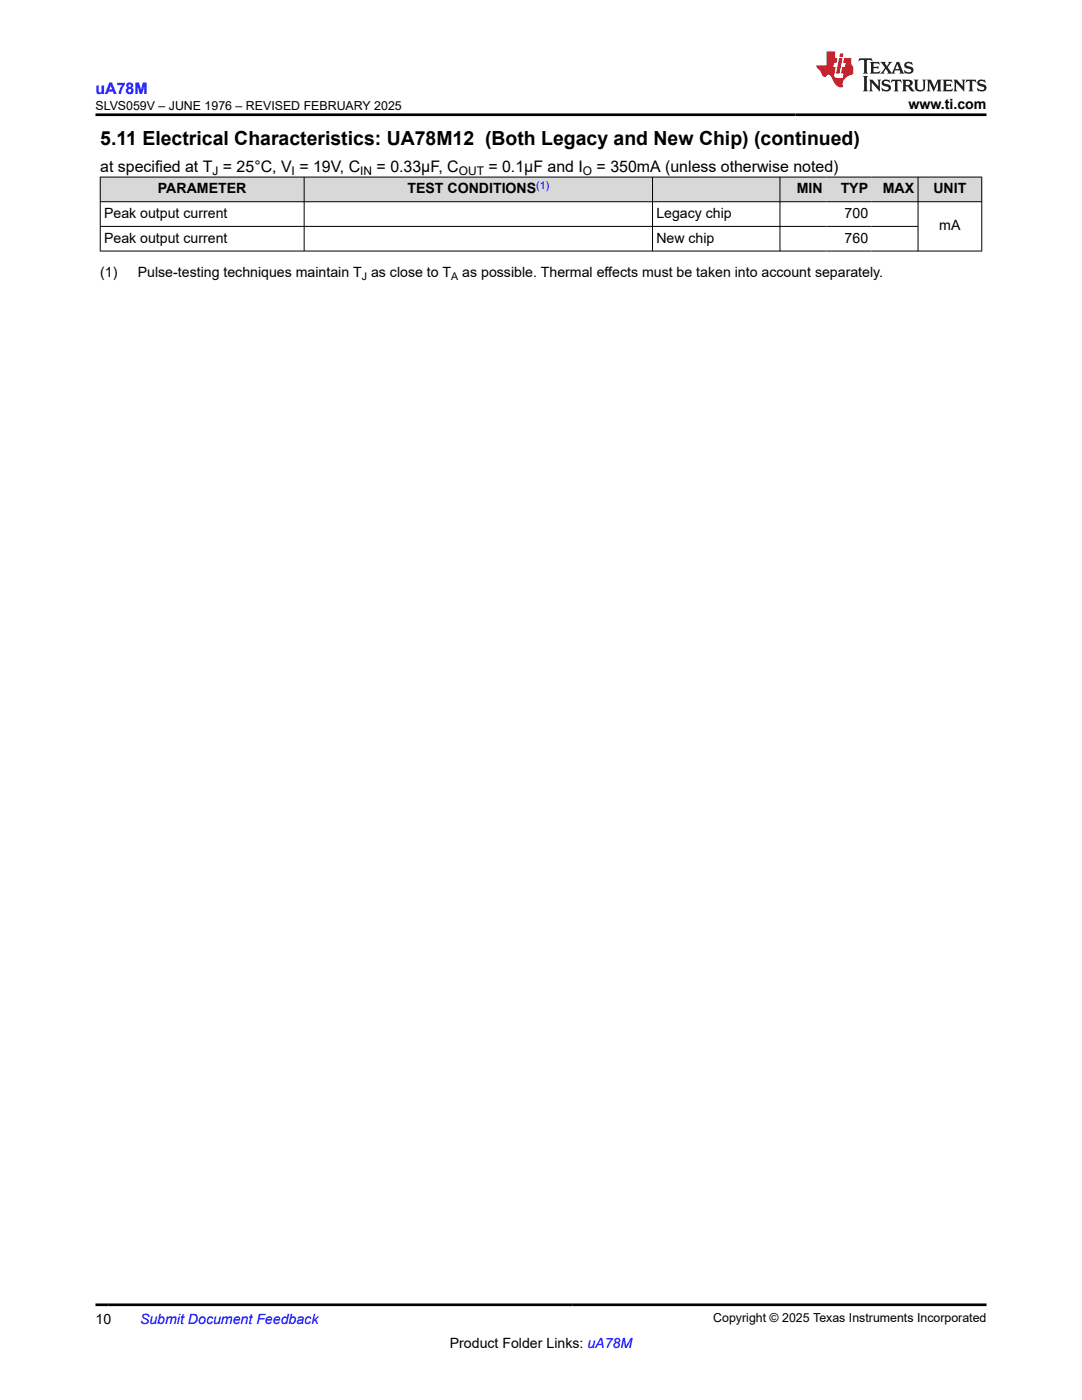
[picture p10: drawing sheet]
<svg xmlns="http://www.w3.org/2000/svg" width="216mm" height="279mm" viewBox="0 0 216 279" stroke-linecap="round" stroke-linejoin="round" font-family="sans-serif">
<g fill="#d8d8d8">
<path d="M20 35.3h175.9v5h-175.9z" fill-rule="evenodd"/>
<path d="M20.1 35.4h40.5v4.8h-40.5z" fill-rule="evenodd"/>
<path d="M60.8 35.4h69.3v4.8h-69.3z" fill-rule="evenodd"/>
<path d="M130.3 35.4h25.3v4.8h-25.3z" fill-rule="evenodd"/>
<path d="M155.7 35.4h9.2v4.8h-9.2z" fill-rule="evenodd"/>
<path d="M164.9 35.4h9v4.8h-9z" fill-rule="evenodd"/>
<path d="M173.9 35.4h9.2v4.8h-9.2z" fill-rule="evenodd"/>
<path d="M183.2 35.4h12.6v4.8h-12.6z" fill-rule="evenodd"/>
</g>
<path d="M19.9 35.3h176.1M20 35.3v14.9M60.7 35.3v14.9M130.2 35.3v14.9M155.6 35.3v14.9M183.2 35.3v14.9M195.9 35.3v14.9M19.9 40.3h176.1M19.9 45.2h163.3M196 50.1h-176.1" fill="none" stroke="#000" stroke-width=".2"/>
<path d="M171.5 11.6l-.2 .6 .5-.2h.6v.1v2.2l-.2 .4h1l-.2-.4v-2.2v-.1h.5l.6 .2-.2-.6zM173.6 12.4l.2 .3v1.6l-.2 .4h1.9l.1-.6a1.08 1.08 0 0 1-1.3 .2v-.7h.6l.4 .2v-.7l-.4 .2h-.6v-.5l.2-.2a1 1 0 0 1 1 .3l-.1-.5zM175.7 12.4l.9 1.1-1 1.2h.9l-.2-.2 .5-.8 .4 .8-.2 .2h1.6l-.2-.2 .2-.5h.9l.1 .5-.1 .2h.9l-.2-.4-.8-1.9h-.5l-.9 2.1-.9-1.1 .9-1h-.8l.2 .2-.4 .6-.4-.6 .2-.2zM179 12.8l.4 1h-.7zM180.7 12.5a.65 .65 0 0 0-.2 .7 .65 .65 0 0 0 .6 .5l.6 .1 .1 .3a.79 .79 0 0 1-.7 .4 .79 .79 0 0 1-.7-.5l.1 .7 .2-.1a.93 .93 0 0 0 1.1 0 .93 .93 0 0 0 .4-.9 1.46 1.46 0 0 0-1.2-.6l-.1-.3a1.09 1.09 0 0 1 1.2 .2l-.2-.6-.1 .1-.5-.2zM172.2 15.2l.2 .4v2.2l-.2 .4h1l-.2-.4v-2.2l.2-.4zM173.4 15.9l.2 .4v1.5l-.2 .4h.8l-.3-.4 .1-1.3 1.6 1.8v-2l.2-.4h-.7l.1 .2 .1 1.1-1.2-1.3zM176.2 16a.65 .65 0 0 0-.2 .8 .65 .65 0 0 0 .6 .4l.6 .2 .1 .2a.79 .79 0 0 1-.7 .4 .79 .79 0 0 1-.7-.5l.1 .7 .2-.1a.93 .93 0 0 0 1.1 .1 .93 .93 0 0 0 .4-1 1.46 1.46 0 0 0-1.2-.5l-.1-.4a1.09 1.09 0 0 1 1.2 .2l-.1-.6-.2 .1-.5-.1zM177.9 15.9l-.1 .6a.63 .63 0 0 1 .8-.3v1.6l-.3 .4h1l-.2-.4v-1.6a.66 .66 0 0 1 .8 .3l-.1-.6zM180 15.9l.2 .4v1.5l-.2 .4h1l-.2-.2-.1-.7h.5l.1 .2a.79 .79 0 0 0 1.2 .6l-1-.9a.61 .61 0 0 0 .6-.6 .61 .61 0 0 0-.5-.7zM180.8 16.2h.1a.47 .47 0 0 1 .5 .1 .47 .47 0 0 1 .1 .5l-.1 .1-.7 .1zM182.3 15.9l.2 .2a2.27 2.27 0 0 0 .4 2 1.04 1.04 0 0 0 1.7-.7v-1.3l.2-.2h-.8l.2 .4v1.1a.6 .6 0 0 1-.6 .6 .6 .6 0 0 1-.6-.6v-1.1l.3-.4zM184.9 15.9l.2 .4v1.5l-.2 .4h.8l-.3-.4v-1.4l.9 1.9 .9-1.9v1.4l-.3 .4h1l-.2-.4v-1.5l.2-.4h-.8l-.7 1.5-.6-1.5zM188.1 15.9l.2 .4v1.5l-.2 .4h1.9l.1-.6a1.09 1.09 0 0 1-1.3 .2v-.7h.6l.4 .2v-.6l-.4 .2h-.6v-.6l.2-.1a1.01 1.01 0 0 1 1 .3l-.1-.6zM190.2 15.9l.3 .4v1.5l-.3 .4h.8l-.2-.4v-1.3l1.6 1.8v-2l.2-.4h-.7l.2 .2v1.1l-1.2-1.3zM192.8 15.9l-.1 .6a.63 .63 0 0 1 .8-.3v1.6l-.3 .4h1l-.2-.4v-1.6a.66 .66 0 0 1 .8 .3l-.1-.6zM195.2 16a.65 .65 0 0 0-.2 .8 .65 .65 0 0 0 .6 .4l.6 .2 .2 .2a.79 .79 0 0 1-.7 .4 .79 .79 0 0 1-.7-.5l.1 .7 .2-.1a.93 .93 0 0 0 1 .1 .93 .93 0 0 0 .5-1 1.46 1.46 0 0 0-1.3-.5v-.4a1.09 1.09 0 0 1 1.2 .2l-.2-.6-.2 .1-.5-.1z" fill="#231f20"/>
<path d="M164.9 10.3v2.7h-2l.1 .4 .8 1a.95 .95 0 0 0 1 .9 .59 .59 0 0 1 .5-.4 .59 .59 0 0 1 .5 .3l.4 .8a1.59 1.59 0 0 0 2.1 1.4 1.61 1.61 0 0 1 1-2.3l1-.3-.1-1.5a1.59 1.59 0 0 1-.3-1.7h-1.5l-.2 .9h.6l-.2 .9h-.5l-.2 .9v.3l.4 .1-.1 .9h-.7a.73 .73 0 0 1-1-.7l.3-1.5h-.5l.1-.9h.5l.2-.9h-.5v-1.3zM167.4 11.6l-.6 3.1h.7l.6-3.1zM167.6 10.7l-.1 .6h.7l.1-.6z" fill="#ed1c24"/>
<path d="M19 22.9h177.8M19 260.4h177.8" fill="none" stroke="#000" stroke-width=".53"/>
<text font-size="3.9" x="20" y="28.8">5.11 Electrical Characteristics: UA78M12 (Both Legacy and New Chip) (continued)</text>
<text font-size="3.2" fill="#00f" x="19" y="18.7">uA78M</text>
<g font-size="3.2">
<text x="20" y="34.3">at specified at T = 25°C, V = 19V, C</text>
<text x="75.2" y="34.3">= 0.33µF, C</text>
<text x="97.5" y="34.3">= 0.1µF and I</text>
<text x="119" y="34.3">= 350mA (unless otherwise noted)</text>
</g>
<g font-size="2.8">
<text x="181.3" y="21.8">www.ti.com</text>
<text x="31.5" y="38.6">PARAMETER</text>
<text x="81.3" y="38.6">TEST CONDITIONS</text>
<text x="159" y="38.6">MIN</text>
<text x="167.7" y="38.6">TYP</text>
<text x="176.1" y="38.6">MAX</text>
<text x="186.2" y="38.6">UNIT</text>
<text x="20.8" y="43.5">Peak output current</text>
<text x="131" y="43.5">Legacy chip</text>
<text x="168.5" y="43.5">700</text>
<text x="187.4" y="46">mA</text>
<text x="20.8" y="48.5">Peak output current</text>
<text x="131" y="48.5">New chip</text>
<text x="168.5" y="48.5">760</text>
<text x="20" y="55.3">(1)</text>
<text x="27.5" y="55.3">Pulse-testing techniques maintain T as close to T</text>
<text x="92.2" y="55.3">as possible. Thermal effects must be taken into account separately.</text>
<text x="19" y="264.2">10</text>
<text x="89.8" y="269">Product Folder Links: uA78M</text>
</g>
<text font-size="2.8" fill="#00f" x="27.9" y="264.2">Submit Document Feedback</text>
<g font-size="2.5">
<text x="19" y="21.9">SLVS059V – JUNE 1976 – REVISED FEBRUARY 2025</text>
<text x="142.3" y="263.9">Copyright © 2025 Texas Instruments Incorporated</text>
</g>
<g font-size="2.4">
<text x="42.4" y="34.9">J</text>
<text x="58.2" y="34.9">I</text>
<text x="71.9" y="34.9">IN</text>
<text x="91.5" y="34.9">OUT</text>
<text x="116.3" y="34.9">O</text>
</g>
<text font-size="2.1" fill="#00f" x="107" y="37.7">(1)</text>
<g font-size="2.1">
<text x="72.2" y="55.8">J</text>
<text x="90.1" y="55.8">A</text>
</g>
</svg>
